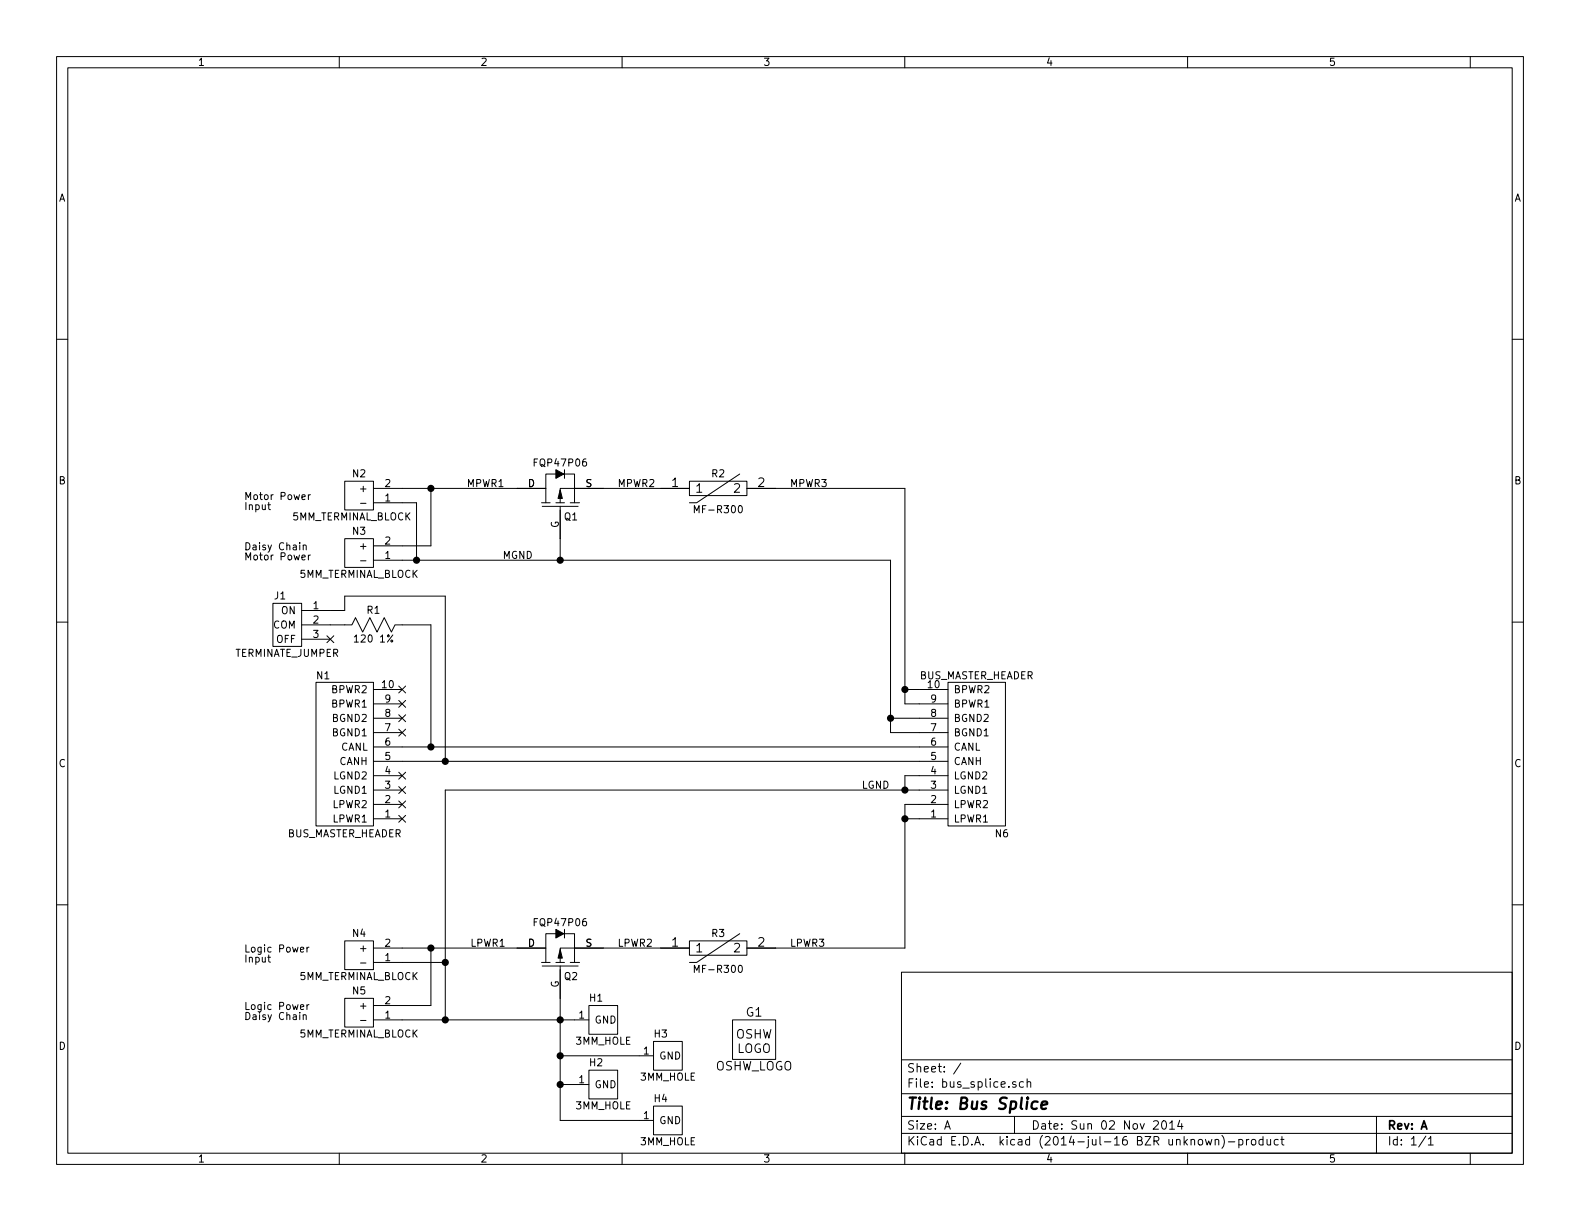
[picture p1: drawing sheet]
EESchema Schematic File Version 2
LIBS:bus_splice
LIBS:power
LIBS:device
LIBS:transistors
LIBS:conn
LIBS:linear
LIBS:regul
LIBS:74xx
LIBS:cmos4000
LIBS:adc-dac
LIBS:memory
LIBS:xilinx
LIBS:special
LIBS:microcontrollers
LIBS:dsp
LIBS:microchip
LIBS:analog_switches
LIBS:motorola
LIBS:texas
LIBS:intel
LIBS:audio
LIBS:interface
LIBS:digital-audio
LIBS:philips
LIBS:display
LIBS:cypress
LIBS:siliconi
LIBS:opto
LIBS:atmel
LIBS:contrib
LIBS:valves
LIBS:bus_splice-cache
EELAYER 25 0
EELAYER END
$Descr A 11000 8500
encoding utf-8
Sheet 1 1
Title "Bus Splice"
Date "Sun 02 Nov 2014"
Rev "A"
Comp ""
Comment1 ""
Comment2 ""
Comment3 ""
Comment4 ""
$EndDescr
$Comp
L 3MM_HOLE H1
U 1 1
P 4200 7100
F 0 "H1" H 4150 7250 50  0000 C CNN
F 1 "3MM_HOLE" H 4200 6950 50  0000 C CNN
F 2 "Bus_Splice:MountingHole_3mm" H 4200 7100 60  0001 C CNN
F 3 "" H 4200 7100 60  0000 C CNN
	1    4200 7100
	1    0    0    -1  
$EndComp
$Comp
L OSHW_LOGO G1
U 1 1
P 5250 7250
F 0 "G1" H 5250 7450 60  0000 C CNN
F 1 "OSHW_LOGO" H 5250 7075 60  0000 C CNN
F 2 "Bus_Splice:OSHW_LOGO_400mil" H 5250 7250 60  0001 C CNN
F 3 "" H 5250 7250 60  0000 C CNN
	1    5250 7250
	1    0    0    -1  
$EndComp
$Comp
L POWER_CONNECTOR N2
U 1 1
P 2500 3450
F 0 "N2" H 2500 3600 50  0000 C CNN
F 1 "5MM_TERMINAL_BLOCK" H 2550 3300 50  0000 C CNN
F 2 "Bus_Splice:5MM_TERMINAL_BLOCK_2_POS" H 2500 3450 60  0001 C CNN
F 3 "" H 2500 3450 60  0000 C CNN
	1    2500 3450
	-1   0    0    -1  
$EndComp
$Comp
L P_CHANNEL_MOSET_HORIZ Q1
U 1 1
P 3900 3400
F 0 "Q1" H 3975 3200 50  0000 C CNN
F 1 "FQP47P06" H 3900 3575 50  0000 C CNN
F 2 "Bus_Splice:TO-220_FET-GDS_Horizontal_LargePads" H 3900 3400 60  0001 C CNN
F 3 "" H 3900 3400 60  0000 C CNN
	1    3900 3400
	1    0    0    -1  
$EndComp
$Comp
L RESETABLE_FUSE R2
U 1 1
P 5000 3400
F 0 "R2" H 5000 3500 50  0000 C CNN
F 1 "MF-R300" H 5000 3250 50  0000 C CNN
F 2 "Bus_Splice:MF_R300" H 5000 3400 60  0001 C CNN
F 3 "" H 5000 3400 60  0000 C CNN
	1    5000 3400
	1    0    0    -1  
$EndComp
$Comp
L POWER_CONNECTOR N4
U 1 1
P 2500 6650
F 0 "N4" H 2500 6800 50  0000 C CNN
F 1 "5MM_TERMINAL_BLOCK" H 2500 6500 50  0000 C CNN
F 2 "Bus_Splice:5MM_TERMINAL_BLOCK_2_POS" H 2500 6650 60  0001 C CNN
F 3 "" H 2500 6650 60  0000 C CNN
	1    2500 6650
	-1   0    0    -1  
$EndComp
$Comp
L P_CHANNEL_MOSET_HORIZ Q2
U 1 1
P 3900 6600
F 0 "Q2" H 3975 6400 50  0000 C CNN
F 1 "FQP47P06" H 3900 6775 50  0000 C CNN
F 2 "Bus_Splice:TO-220_FET-GDS_Horizontal_LargePads" H 3900 6600 60  0001 C CNN
F 3 "" H 3900 6600 60  0000 C CNN
	1    3900 6600
	1    0    0    -1  
$EndComp
Text Notes 1700 3900 0    50   ~ 0
Daisy Chain\nMotor Power
Text Notes 1700 6700 0    50   ~ 0
Logic Power\nInput
Text Label 3250 3400 0    50   ~ 0
MPWR1
Text Label 4300 3400 0    50   ~ 0
MPWR2
Text Label 3275 6600 0    50   ~ 0
LPWR1
Text Label 4300 6600 0    50   ~ 0
LPWR2
Text Label 5500 6600 0    50   ~ 0
LPWR3
$Comp
L RESETABLE_FUSE R3
U 1 1
P 5000 6600
F 0 "R3" H 5000 6700 50  0000 C CNN
F 1 "MF-R300" H 5000 6450 50  0000 C CNN
F 2 "Bus_Splice:MF_R300" H 5000 6600 60  0001 C CNN
F 3 "" H 5000 6600 60  0000 C CNN
	1    5000 6600
	1    0    0    -1  
$EndComp
$Comp
L TERMINATE_JUMPER J1
U 1 1
P 2000 4350
F 0 "J1" H 1950 4550 50  0000 C CNN
F 1 "TERMINATE_JUMPER" H 2000 4150 50  0000 C CNN
F 2 "Bus_Splice:Pin_Header_Straight_1x03" H 2000 4350 60  0001 C CNN
F 3 "" H 2000 4350 60  0000 C CNN
	1    2000 4350
	1    0    0    -1  
$EndComp
$Comp
L R_HORIZ R1
U 1 1
P 2600 4350
F 0 "R1" H 2600 4450 50  0000 C CNN
F 1 "120 1%" H 2600 4250 50  0000 C CNN
F 2 "Bus_Splice:Resistor_Horizontal_400" H 2625 4350 60  0001 C CNN
F 3 "" H 2625 4350 60  0000 C CNN
	1    2600 4350
	1    0    0    -1  
$EndComp
NoConn ~ 2300 4450
Text Label 6000 5500 0    50   ~ 0
LGND
$Comp
L 3MM_HOLE H2
U 1 1
P 4200 7550
F 0 "H2" H 4150 7700 50  0000 C CNN
F 1 "3MM_HOLE" H 4200 7400 50  0000 C CNN
F 2 "Bus_Splice:MountingHole_3mm" H 4200 7550 60  0001 C CNN
F 3 "" H 4200 7550 60  0000 C CNN
	1    4200 7550
	1    0    0    -1  
$EndComp
$Comp
L 3MM_HOLE H3
U 1 1
P 4650 7350
F 0 "H3" H 4600 7500 50  0000 C CNN
F 1 "3MM_HOLE" H 4650 7200 50  0000 C CNN
F 2 "Bus_Splice:MountingHole_3mm" H 4650 7350 60  0001 C CNN
F 3 "" H 4650 7350 60  0000 C CNN
	1    4650 7350
	1    0    0    -1  
$EndComp
$Comp
L 3MM_HOLE H4
U 1 1
P 4650 7800
F 0 "H4" H 4600 7950 50  0000 C CNN
F 1 "3MM_HOLE" H 4650 7650 50  0000 C CNN
F 2 "Bus_Splice:MountingHole_3mm" H 4650 7800 60  0001 C CNN
F 3 "" H 4650 7800 60  0000 C CNN
	1    4650 7800
	1    0    0    -1  
$EndComp
$Comp
L BUS_MASTER_HEADER N1
U 1 1
P 2400 5250
F 0 "N1" H 2250 4700 50  0000 C CNN
F 1 "BUS_MASTER_HEADER" H 2400 5800 50  0000 C CNN
F 2 "Bus_Splice:Pin_Header_Straight_2x05_Shrouded" H 2400 5250 60  0001 C CNN
F 3 "" H 2400 5250 60  0000 C CNN
	1    2400 5250
	1    0    0    1   
$EndComp
Text Notes 1700 3550 0    50   ~ 0
Motor Power\nInput
Text Notes 1700 7100 0    50   ~ 0
Logic Power\nDaisy Chain
Text Label 3500 3900 0    50   ~ 0
MGND
Text Label 5500 3400 0    50   ~ 0
MPWR3
$Comp
L BUS_MASTER_HEADER N6
U 1 1
P 6800 5250
F 0 "N6" H 6625 5800 50  0000 C CNN
F 1 "BUS_MASTER_HEADER" H 6800 4700 50  0000 C CNN
F 2 "Bus_Splice:Pin_Header_Straight_2x05_Shrouded" H 6800 5250 60  0001 C CNN
F 3 "" H 6800 5250 60  0000 C CNN
	1    6800 5250
	-1   0    0    1   
$EndComp
NoConn ~ 2800 4800
NoConn ~ 2800 4900
NoConn ~ 2800 5000
NoConn ~ 2800 5100
NoConn ~ 2800 5400
NoConn ~ 2800 5500
NoConn ~ 2800 5600
NoConn ~ 2800 5700
Wire Wire Line
	3900 3900 3900 3750
Wire Wire Line
	4600 3400 4200 3400
Wire Wire Line
	2800 3400 3600 3400
Wire Wire Line
	5400 3400 6300 3400
Wire Wire Line
	3900 6950 3900 7800
Wire Wire Line
	2800 6600 3600 6600
Wire Wire Line
	2800 7000 3000 7000
Wire Wire Line
	3100 6700 2800 6700
Wire Wire Line
	2800 3800 3000 3800
Wire Wire Line
	2800 3500 2900 3500
Wire Wire Line
	2800 3900 6200 3900
Connection ~ 2900 3900
Wire Wire Line
	6300 6600 5400 6600
Wire Wire Line
	4200 6600 4600 6600
Wire Wire Line
	2800 5200 6400 5200
Wire Wire Line
	2800 5300 6400 5300
Wire Wire Line
	2900 3500 2900 3900
Wire Wire Line
	2300 4250 2400 4250
Wire Wire Line
	2400 4250 2400 4150
Wire Wire Line
	2400 4150 3100 4150
Wire Wire Line
	3000 4350 2800 4350
Wire Wire Line
	2400 4350 2300 4350
Connection ~ 3900 7100
Wire Wire Line
	3900 7550 4000 7550
Wire Wire Line
	3900 7800 4450 7800
Connection ~ 3900 7550
Wire Wire Line
	4450 7350 3900 7350
Connection ~ 3900 7350
Wire Wire Line
	3100 5500 3100 7100
Wire Wire Line
	3000 5200 3000 4350
Wire Wire Line
	3100 4150 3100 5300
Connection ~ 3100 5300
Connection ~ 3000 5200
Wire Wire Line
	3000 7000 3000 6600
Connection ~ 3000 6600
Wire Wire Line
	3000 3800 3000 3400
Connection ~ 3000 3400
Wire Wire Line
	6400 5600 6300 5600
Wire Wire Line
	6300 5600 6300 6600
Wire Wire Line
	6400 5700 6300 5700
Connection ~ 6300 5700
Wire Wire Line
	2800 7100 4000 7100
Wire Wire Line
	3100 5500 6400 5500
Connection ~ 3100 6700
Wire Wire Line
	6400 5400 6300 5400
Wire Wire Line
	6300 5400 6300 5500
Connection ~ 6300 5500
Wire Wire Line
	6300 4900 6400 4900
Wire Wire Line
	6300 3400 6300 4900
Wire Wire Line
	6300 4800 6400 4800
Connection ~ 6300 4800
Wire Wire Line
	6400 5000 6200 5000
Wire Wire Line
	6200 3900 6200 5100
Connection ~ 3900 3900
Wire Wire Line
	6200 5100 6400 5100
Connection ~ 6200 5000
$Comp
L POWER_CONNECTOR_ALT N5
U 1 1
P 2500 7050
F 0 "N5" H 2500 7200 50  0000 C CNN
F 1 "5MM_TERMINAL_BLOCK" H 2500 6900 50  0000 C CNN
F 2 "Bus_Splice:5MM_TERMINAL_BLOCK_2_POS" H 2500 7050 60  0001 C CNN
F 3 "" H 2500 7050 60  0000 C CNN
	1    2500 7050
	-1   0    0    -1  
$EndComp
$Comp
L POWER_CONNECTOR_ALT N3
U 1 1
P 2500 3850
F 0 "N3" H 2500 4000 50  0000 C CNN
F 1 "5MM_TERMINAL_BLOCK" H 2500 3700 50  0000 C CNN
F 2 "Bus_Splice:5MM_TERMINAL_BLOCK_2_POS" H 2500 3850 60  0001 C CNN
F 3 "" H 2500 3850 60  0000 C CNN
	1    2500 3850
	-1   0    0    -1  
$EndComp
Connection ~ 3100 7100
$EndSCHEMATC
